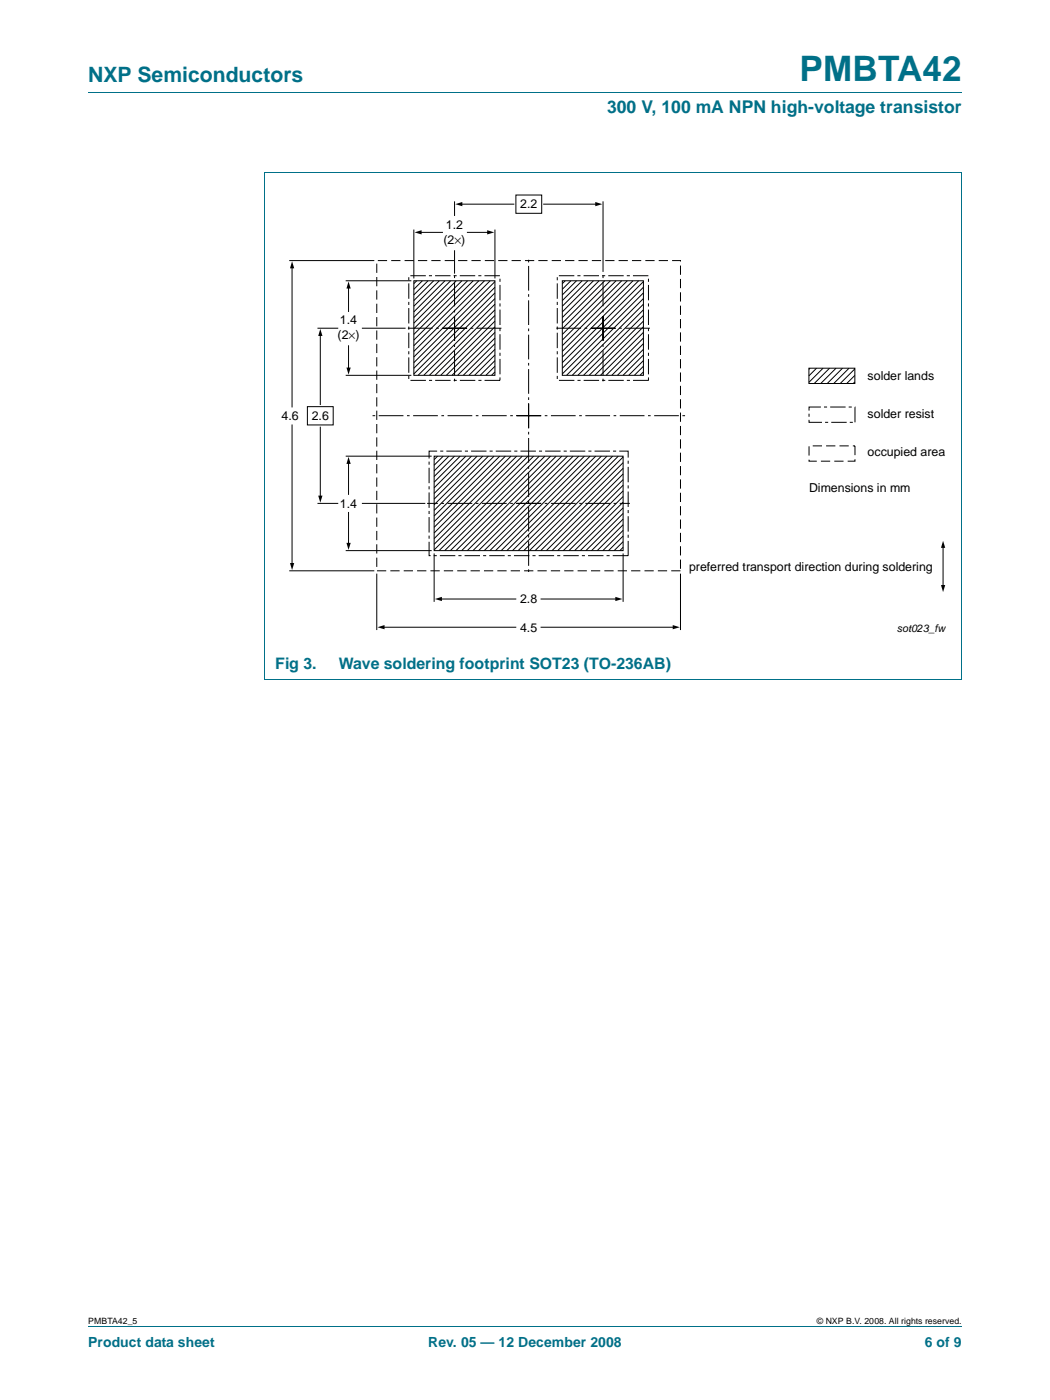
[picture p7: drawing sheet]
<svg xmlns="http://www.w3.org/2000/svg" width="210mm" height="280mm" viewBox="0 0 210 280" stroke-linecap="round" stroke-linejoin="round" font-family="sans-serif">
<path d="M17.6 18.5h174.7M52.9 34.4h139.4M52.9 34.5v101.5M192.3 34.5v101.5M52.9 136h139.4M17.6 265.5h174.7" fill="none" stroke="#007088" stroke-width=".2"/>
<g fill="none" stroke="#000" stroke-width=".2">
<path d="M103.1 39h5.2v3.7h-5.2zM57.8 52.1h17M58.4 53.4v28M69.1 56.2h13.1M69.7 57.4v4.9M82.7 45.9v9.8M82.7 56.2h16.2v18.9h-16.2zM83.3 56.2l-.6 .6M84 46.5h4.4M84.4 56.2l-1.7 1.7M85.6 56.2l-2.9 2.8M86.7 56.2l-4 3.9"/>
<path d="M87.8 56.2l-5.1 5.1M89 56.2l-6.3 6.2M90.1 56.2l-7.4 7.3M90.9 40.3v2.9M90.9 50.1v4.7M91.2 56.2l-8.5 8.5M92.1 40.8h10.6M92.3 56.2l-9.6 9.6M93.4 46.5h4.3M93.5 56.2l-10.8 10.7M94.6 56.2l-11.9 11.8M95.7 56.2l-13 13"/>
<path d="M96.9 56.2l-14.2 14.1M98 56.2l-15.3 15.2M98.9 56.3l-16.2 16.3M98.9 57.5l-16.2 16.2M98.9 58.6l-16.2 16.2M98.9 59.7l-15.3 15.4M98.9 45.9v9.8M108.7 40.8h10.6M112.4 56.2h16.2v18.9h-16.2zM113 56.2l-.6 .6M114.1 56.2l-1.7 1.7M115.2 56.2l-2.8 2.8"/>
<path d="M116.4 56.2l-4 3.9M117.5 56.2l-5.1 5.1M118.6 56.2l-6.2 6.2M119.8 56.2l-7.4 7.3M120.6 40.3v14.1M120.9 56.2l-8.5 8.5M122 56.2l-9.6 9.6M123.1 56.2l-10.7 10.7M124.3 56.2l-11.9 11.8M125.4 56.2l-13 13M126.5 56.2l-14.1 14.1M127.7 56.2l-15.3 15.2"/>
<path d="M128.6 56.3l-16.2 16.3M128.6 57.5l-16.2 16.2M128.6 58.6l-16.2 16.2M128.6 59.7l-15.3 15.4M63.5 65.7h4.1M64 66.9v14M69.1 75.1h13.1M69.7 69.2v4.6M72.3 65.7h8.8M98.9 60.9l-14.2 14.2M98.9 62l-13 13.1M98.9 63.1l-11.9 12"/>
<path d="M98.9 66.5l-8.5 8.6M98.9 67.6l-7.4 7.5M98.9 68.8l-6.3 6.3M98.9 69.9l-5.1 5.2M98.9 71l-4 4.1M98.9 72.2l-2.9 2.9M98.9 73.3l-1.7 1.8M98.9 74.4l-.6 .7M98.9 64.2l-10.8 10.9M98.9 65.4l-9.7 9.7M128.6 60.9l-14.2 14.2M128.6 62l-13.1 13.1"/>
<path d="M128.6 63.1l-11.9 12M128.6 66.5l-8.5 8.6M128.6 67.6l-7.4 7.5M128.6 68.8l-6.3 6.3M128.6 69.9l-5.2 5.2M128.6 71l-4 4.1M128.6 72.2l-2.9 2.9M128.6 73.3l-1.8 1.8M128.6 74.4l-.6 .7M128.6 64.2l-10.8 10.9M128.6 65.4l-9.7 9.7M161.7 73.7h9.2v3h-9.2z"/>
<path d="M161.9 73.7l-.2 .2M163.2 73.7l-1.5 1.5M164.5 73.7l-2.8 2.8M165.8 73.7l-3 3M167.1 73.7l-3 3M168.4 73.7l-3 3M169.7 73.7l-3 3M170.9 76.4l-.3 .3M170.9 75.1l-1.6 1.6M170.9 73.8l-2.9 2.9M58.4 85v27.9M61.5 81.4h5.1v3.6h-5.1z"/>
<path d="M64 85.5v13.9M69.1 91.3h17.2M69.7 92.5v6.4M86.8 91.3h37.8v18.9h-37.8zM87.5 91.3l-.7 .7M88.6 91.3l-1.8 1.8M89.7 91.3l-2.9 2.9M90.9 91.3l-4.1 4M92 91.3l-5.2 5.2M93.1 91.3l-6.3 6.3M94.3 91.3l-7.5 7.4M95.4 91.3l-8.6 8.6"/>
<path d="M96.5 91.3l-9.7 9.7M97.6 91.3l-10.8 10.8M98.8 91.3l-12 11.9M99.9 91.3l-13.1 13.1M101 91.3l-14.2 14.2M102.2 91.3l-15.4 15.3M103.3 91.3l-16.5 16.5M104.4 91.3l-17.6 17.6M105.5 91.3l-18.7 18.7M106.7 91.3l-18.9 18.9M107.8 91.3l-18.9 18.9M108.9 91.3l-18.9 18.9"/>
<path d="M110.1 91.3l-18.9 18.9M111.2 91.3l-18.9 18.9M112.3 91.3l-18.9 18.9M113.4 91.3l-18.9 18.9M114.6 91.3l-18.9 18.9M115.7 91.3l-18.9 18.9M116.8 91.3l-18.9 18.9M118 91.3l-18.9 18.9M119.1 91.3l-18.9 18.9M120.2 91.3l-18.9 18.9M121.3 91.3l-18.8 18.9M122.5 91.3l-18.9 18.9"/>
<path d="M123.6 91.3l-18.9 18.9M124.6 91.4l-18.8 18.8M124.6 92.6l-17.6 17.6M124.6 93.7l-16.5 16.5M124.6 94.8l-15.4 15.4M124.6 96l-14.2 14.2M124.6 97.1l-13.1 13.1M124.6 98.2l-12 12M124.6 99.3l-10.9 10.9M57.8 114.2h17M63.5 100.7h4.1M69.1 110.2h17.2"/>
<path d="M69.7 102.5v6.4M72.3 100.7h12.7M75.3 114.8v11.3M86.8 110.7v9.7M88.1 119.8h15M108.2 119.8h15.1M124.6 101.6l-8.6 8.6M124.6 102.7l-7.5 7.5M124.6 103.9l-6.3 6.3M124.6 105l-5.2 5.2M124.6 106.1l-4.1 4.1M124.6 107.2l-3 3"/>
<path d="M124.6 108.4l-1.8 1.8M124.6 109.5l-.7 .7M124.6 100.5l-9.7 9.7M124.6 110.7v9.7M136 114.8v11.3M188.5 108.9v8.4M76.6 125.5h26.5M108.2 125.5h26.6"/>
</g>
<path d="M81.7 55.2h18.3v20.9h-18.3zM111.4 55.2h18.2v20.9h-18.2zM85.8 90.3h39.8v20.9h-39.8zM161.7 81.4h9.2v3.1h-9.2z" fill="none" stroke="#000" stroke-width=".2" stroke-dasharray="3.1 .6 .6 .6" stroke-linecap="butt"/>
<path d="M75.3 52.1h60.7v62.1h-60.7zM161.7 89.2h9.2v3.1h-9.2z" fill="none" stroke="#000" stroke-width=".2" stroke-dasharray="1.9 .8" stroke-linecap="butt"/>
<g fill="#000">
<path d="M58.4 52.3l.4 1.4h-.8zM69.7 56.3l.4 1.4h-.8zM82.9 46.5l1.4-.4v.8zM91 40.8l1.4-.4v.9zM97.4 46.1l1.4 .4-1.4 .4zM119 40.4l1.4 .4-1.4 .5zM64 65.8l.5 1.4h-.9zM69.3 73.5h.8l-.4 1.5zM63.6 99.2h.9l-.5 1.4zM69.7 91.4l.4 1.4h-.8zM58 112.7h.8l-.4 1.4zM69.3 108.6h.8l-.4 1.4z"/>
<path d="M86.9 119.8l1.4-.4v.9zM123 119.4l1.4 .4-1.4 .5zM188.1 117.1h.9l-.5 1.4zM188.5 108.2l.5 1.4h-.9zM75.5 125.5l1.4-.4v.8zM134.5 125.1l1.4 .4-1.4 .4z"/>
</g>
<g fill="none" stroke="#000" stroke-width=".2" stroke-dasharray="4.9 .7 .5 .7" stroke-linecap="butt">
<path d="M88.4 65.7h11.8M90.9 63.2v13.3M90.9 68.2v-13.4M93.4 65.7h-12M118.1 65.7h11.8M120.6 63.2v13.3M120.6 68.2v-13.4M123 65.7h-11.9M103.3 83.2h33.7M105.7 80.8v33.8M105.7 85.7v-33.9M108.2 83.2h-33.8"/>
<path d="M103.3 100.7h22.6M108.2 100.7h-22.8"/>
</g>
<text font-size="7" fill="#007088" x="159.9" y="16.2">PMBTA42</text>
<text font-size="4.2" fill="#007088" x="17.6" y="16.4">NXP Semiconductors</text>
<text font-size="3.5" fill="#007088" x="121.4" y="22.6">300 V, 100 mA NPN high-voltage transistor</text>
<g font-size="3.2" fill="#007088">
<text x="55" y="133.9">Fig 3.</text>
<text x="67.7" y="133.9">Wave soldering footprint SOT23 (TO-236AB)</text>
</g>
<g font-size="2.8" fill="#007088">
<text x="17.6" y="269.5">Product data sheet</text>
<text x="85.6" y="269.5">Rev. 05 — 12 December 2008</text>
<text x="184.9" y="269.5">6 of 9</text>
</g>
<g font-size="2.5">
<text x="104" y="41.6">2.2</text>
<text x="89.1" y="45.8">1.2</text>
<text x="88.6" y="48.8">(2×)</text>
<text x="68" y="64.9">1.4</text>
<text x="67.5" y="67.9">(2×)</text>
<text x="173.4" y="76.1">solder lands</text>
<text x="62.3" y="83.9">2.6</text>
<text x="173.4" y="83.7">solder resist</text>
<text x="56.3" y="84">4.6</text>
<text x="173.4" y="91.1">occupied area</text>
<text x="68" y="101.6">1.4</text>
<text x="161.7" y="98.5">Dimensions in mm</text>
<text x="137.7" y="114.2">preferred transport direction during soldering</text>
<text x="104" y="120.7">2.8</text>
<text x="104" y="126.4">4.5</text>
</g>
<text font-size="2.1" x="179.3" y="126.4">sot023_fw</text>
<g font-size="1.7">
<text x="17.6" y="264.9">PMBTA42_5</text>
<text x="163.3" y="264.9">© NXP B.V. 2008. All rights reserved.</text>
</g>
</svg>
